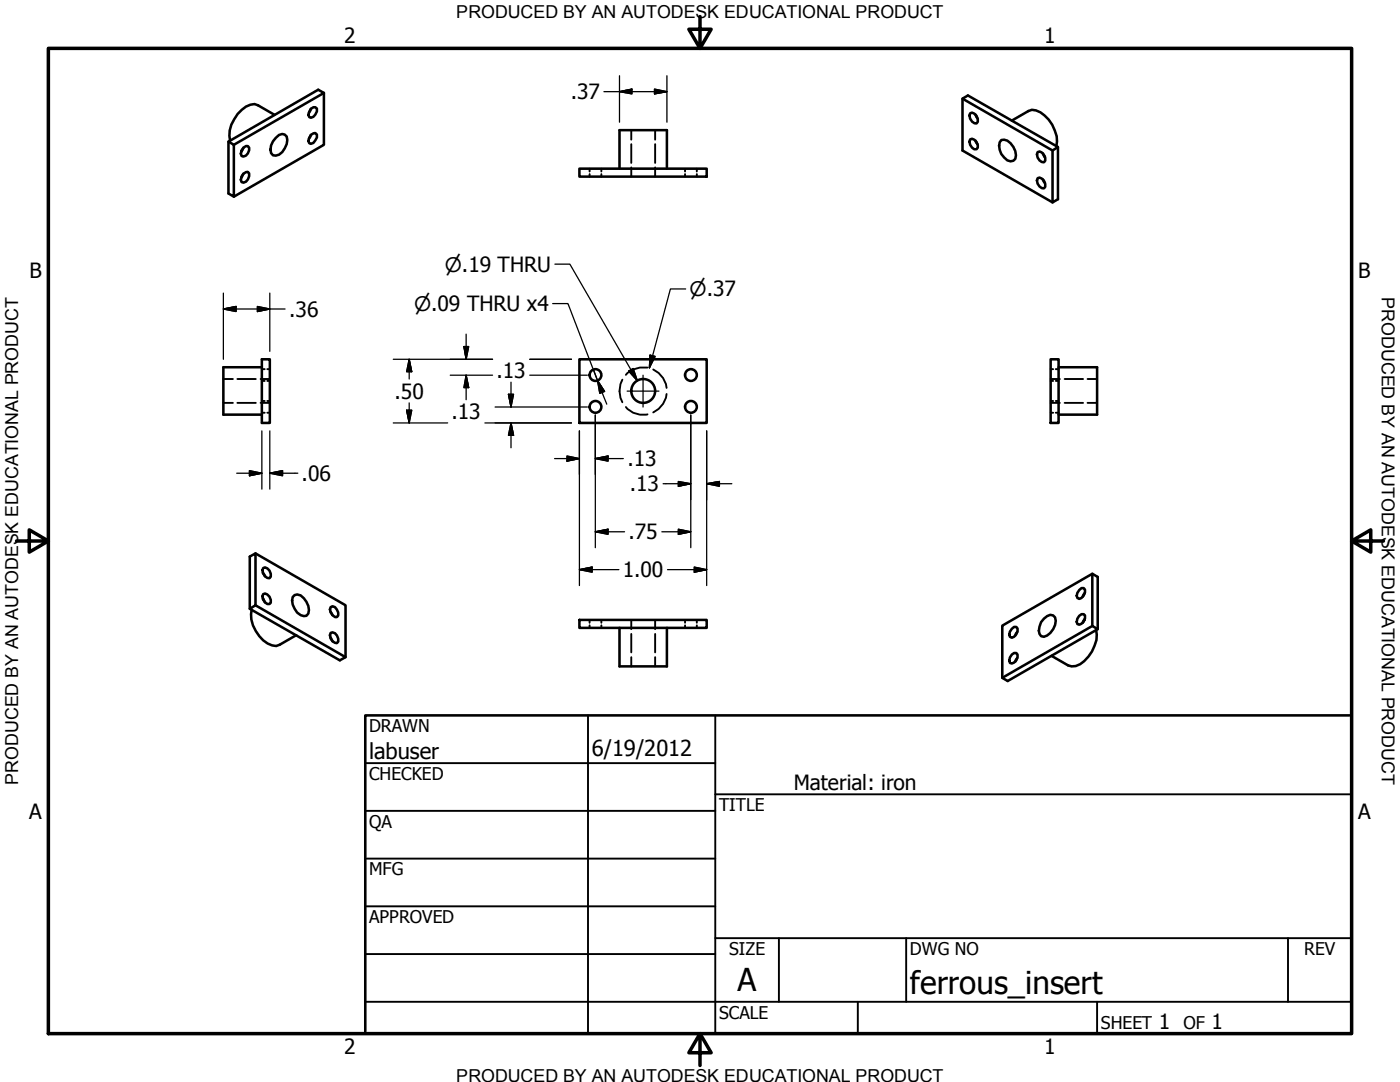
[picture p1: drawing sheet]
<svg xmlns="http://www.w3.org/2000/svg" width="279mm" height="216mm" viewBox="0 0 279 216" stroke-linecap="round" stroke-linejoin="round" font-family="sans-serif">
<!-- layer: Visible (ANSI) -->
<g fill="none" stroke="#000" stroke-width=".51">
<path d="M64.6 18.5v10.4l-17.9 10.3M192.1 19.7l18 10.3 1-.7M45.6 28.3l1.1 .6v10.3l-1.1-.6v-10.3l17.9-10.4 1.1 .6-17.9 10.4M48.2 30.1h.1M48.6 29.5l-.4 .7M48.6 29.5l.5-.4h.4a1.33 1.33 0 0 1-.9 2.1l-.4-.1-.1-.4 .1-.7zM48.6 34.7l-.4 .7M48.6 34.7l.9-.4a1.38 1.38 0 0 1-.9 2.1l-.4-.1-.1-.4 .1-.7zM54.8 22.9l-3.3-1.9a2.9 2.9 0 0 0-3.2 .9 6.5 6.5 0 0 0-2.4 6.2M55.1 27.5l.6-.6 .6-.2 .5 .2a2.03 2.03 0 0 1 0 2.7 2.04 2.04 0 0 1-2.3 1.4 2.13 2.13 0 0 1 0-2.8zM62 26.9l-.3 .7M62 26.9l.9-.4 .3 .4a1.86 1.86 0 0 1-1.2 1.8l-.3-.1-.2-.5z"/>
<path d="M62 21.7l-.3 .8M62 21.7l.5-.3h.4l.3 .3a1.72 1.72 0 0 1-1.2 1.8l-.3-.1-.2-.5zM115.6 33.7h25.4v1.5h-25.4zM123.6 33.7v-7.7h9.5v7.7M193.6 22.6a1.29 1.29 0 0 1 1.5 1.7l-.2 .3a1.48 1.48 0 0 1-1.3-2zM193.6 27.8a1.27 1.27 0 0 1 1.5 1.7l-.2 .3a1.39 1.39 0 0 1-1.3-2zM194.7 22.9l.4 .7M194.7 28.1l.4 .7M199.8 27.9a2.15 2.15 0 0 1 2.4 1.4 2.03 2.03 0 0 1 0 2.8l-.5 .1a3.2 3.2 0 0 1-2.2-3.8zM201.9 24.1l3.3-1.9a2.9 2.9 0 0 1 3.3 .9 6.9 6.9 0 0 1 2.3 6.1M207.1 35.6a1.29 1.29 0 0 1 1.5 1.7l-.3 .3a1.48 1.48 0 0 1-1.2-2zM207.1 30.4a1.2 1.2 0 0 1 1.5 1.1v.6l-.3 .3a1.48 1.48 0 0 1-1.2-2z"/>
<path d="M208.2 35.8l.3 .7M208.2 30.6l.3 .8M208.5 31.2h.1M210.1 30v10.4l1-.6v-10.5l-17.9-10.3-1.1 .7v10.3l18 10.4M52.3 71.7h1.5v12.7h-1.5zM52.3 73.3h-7.7v9.4h7.7M115.6 71.7h25.4v12.7h-25.4zM209.7 71.7h1.6v12.7h-1.6zM211.3 73.3h7.6v9.4h-7.6M51 110.4l18 10.4v10.3l-1.2 .7-18-10.3v-10.4l1.2-.7v10.4l-1.2 .7M52.5 114.3l.4 .7M52.5 119.4l.4 .8"/>
<path d="M52.5 113.3a1.29 1.29 0 0 1 1.5 1.8l-.2 .3a1.48 1.48 0 0 1-1.3-2.1zM52.5 118.6a1.29 1.29 0 0 1 1.5 1.7l-.2 .2a1.39 1.39 0 0 1-1.3-1.9zM52.5 119.6h.1M58.4 119.1l.4-.4 .5-.1a3.2 3.2 0 0 1 2.4 3.1l-.2 .7-.3 .5a2.12 2.12 0 0 1-2.4-1.4l-.4-.9-.1-.8zM215.4 117.7l.4-.4h.5a1.38 1.38 0 0 1-.9 2.2l-.4-.2-.1-.4 .1-.6zM216.5 118.4l-.4 .7M218 114.5v10.4l1.1 .6M50.2 121.6a6.7 6.7 0 0 0 4.1 7.2l.8 .1 .7-.2 3.3-2M51 120.8l18 10.3M66 127.2l.4 .8M66 126.3l.4-.1a1.6 1.6 0 0 1 1.1 1.8l-.3 .3a1.48 1.48 0 0 1-1.2-2zM66 122l.4 .7"/>
<path d="M66 121.2l.4-.2a1.71 1.71 0 0 1 1.1 1.8l-.3 .3a1.46 1.46 0 0 1-1.2-1.9zM115.6 123.7h25.4v1.6h-25.4zM123.6 125.3v7.7h9.5v-7.7M200 124.8l18-10.3 1.1 .6v10.4l-18 10.4-1.1-.6zM201.9 125.5l.5-.4h.4a1.38 1.38 0 0 1-.9 2.2l-.4-.2-.1-.5 .1-.6zM201.9 130.6l.5-.3h.4a1.33 1.33 0 0 1-.9 2.1l-.4-.1-.1-.5 .1-.6zM203 126.1l-.4 .7M203 131.3l-.4 .7M208.3 123.4l.7-.5 .6-.2 .6 .1a2.03 2.03 0 0 1 0 2.7 2.15 2.15 0 0 1-2.4 1.4 2.33 2.33 0 0 1 0-2.8zM215.4 122.9l.4-.3h.5a1.28 1.28 0 0 1-.5 1.9l-.4 .2-.4-.2-.1-.4 .1-.7zM216.4 123.6l.1 .1M216.5 123.6l-.4 .7"/>
<path d="M218 124.9l-18 10.4M218.8 125.7a6.9 6.9 0 0 1-4.1 7.2l-.8 .1-.7-.2-3.3-1.9"/>
<circle cx="118.8" cy="74.8" r="1.17"/>
<circle cx="128.4" cy="78" r="2.38"/>
<circle cx="137.9" cy="74.8" r="1.17"/>
<circle cx="118.8" cy="81.2" r="1.17"/>
<circle cx="137.9" cy="81.2" r="1.17"/>
</g>
<!-- layer: Hidden (ANSI) -->
<g fill="none" stroke="#000" stroke-width=".38">
<path d="M117.7 33.7v.5M117.7 34.7v.5M120 33.7v.5M120 34.7v.5M126 26v1.9M126 28.8v3.7M126 33.4v1.8M130.7 26v1.9M130.7 28.8v3.7M130.7 33.4v1.8M136.7 33.7v.5M136.7 34.7v.5"/>
<path d="M139.1 33.7v.5M139.1 34.7v.5M44.6 75.6h1.9M47.4 75.6h3.7M52 75.6h1.8M52.3 76h.5M52.3 73.7h.5M53.3 76h.5M53.3 73.7h.5M124.2 75.8a4.7 4.7 0 0 0 0 4.5M129.2 73.3a4.9 4.9 0 0 0-4.3 1.5M130.4 73.7a4.6 4.6 0 0 1 2.6 3.7"/>
<path d="M133 78.6a4.6 4.6 0 0 1-2.6 3.7M209.7 76h.5M209.7 73.7h.5M209.7 75.6h1.8M210.7 76h.6M210.7 73.7h.6M212.5 75.6h3.7M217 75.6h1.9M44.6 80.4h1.9M47.4 80.4h3.7M52 80.4h1.8M52.3 82.4h.5"/>
<path d="M52.3 80h.5M53.3 82.4h.5M53.3 80h.5M124.9 81.2a4.3 4.3 0 0 0 4.3 1.5M209.7 82.4h.5M209.7 80h.5M209.7 80.4h1.8M210.7 82.4h.6M210.7 80h.6M212.5 80.4h3.7M217 80.4h1.9M117.7 123.7v.6"/>
<path d="M117.7 124.8v.5M120 123.7v.6M120 124.8v.5M126 123.7v1.8M126 126.5v3.7M126 131.1v1.9M130.7 123.7v1.8M130.7 126.5v3.7M130.7 131.1v1.9M136.7 123.7v.6M136.7 124.8v.5M139.1 123.7v.6"/>
<path d="M139.1 124.8v.5"/>
</g>
<!-- layer: Border (ANSI) -->
<path d="M9.7 9.7h260v196.5h-260zM139.7 3.3v6.4l-2.2-3.9h4.4l-2.2 3.9M3.3 107.9h6.4l-3.9-2.2v4.5l3.9-2.3M269.7 107.9l3.9 2.3v-4.5l-3.9 2.2h6.4M139.7 206.2l2.2 3.9h-4.4l2.2-3.9v6.4" fill="none" stroke="#000" stroke-width=".7"/>
<!-- layer: Title (ANSI) -->
<g fill="none" stroke="#000" stroke-width=".38">
<path d="M72.9 152.3h69.8M117.3 142.7v63.5M142.7 158.5h127M142.7 142.7v63.5M72.9 161.8h69.8M72.9 171.3h69.8M72.9 199.9h196.8M72.9 180.8h69.8M72.9 190.4h69.8M142.7 187.2h127M155.4 187.2v12.7M171.2 199.9v6.3"/>
<path d="M180.8 187.2v12.7M218.9 199.9v6.3M257 187.2v12.7"/>
</g>
<path d="M72.9 142.7h196.8v63.5h-196.8z" fill="none" stroke="#000" stroke-width=".51"/>
<!-- layer: Dimension (ANSI) -->
<g fill="none" stroke="#000" stroke-width=".25">
<path d="M120.5 18.3h12.6M123.6 18.3l2.5-.5v.9zM123.6 15.1v9.3M130.6 17.8l2.5 .5-2.5 .4zM133.1 15.1v9.3M44.6 58.5v13.2M53.8 58.5v11.6M136.8 57.7h-3l-4.2 15.7M44.6 61.7l2.5-.5v1zM44.6 61.7h12.3M51.4 61.2l2.4 .5-2.4 .5zM78.5 71.7h19.8"/>
<path d="M81.7 71.7l.5 2.5h-1zM81.7 71.7v3.9M89.9 74.9h8.4M92.6 69.2h.9l-.5 2.5zM93 74.9l.5 2.4h-.9zM93 66.7v5M93 74.9v4.9M101.5 78.7h1l-.5 2.5zM102 76.3v4.9M105.7 71.7h8.3M105.7 74.9h11.5M129.7 70.9l1 .2-1.1 2.3z"/>
<path d="M47.2 94.4h5.1M49.8 93.9l2.5 .5-2.5 .5zM52.3 86v11.6M53.8 94.4l2.6-.5v1zM53.8 86v11.6M53.8 94.4h5.6M78.5 84.4h10.8M81.2 81.9h1l-.5 2.5zM81.7 80.4v4M96.8 84.4h17.2M98.8 81.2h18.4M102 84.4l.5 2.5h-1z"/>
<path d="M102 84.4v4.9M110.7 91.5h4.9M113.2 91l2.4 .5-2.4 .5zM115.6 86v30.8M118.8 91.5l2.5-.5v1zM118.8 91.5h5.6M118.8 82.8v26.5M132.3 96.5h5.6M135.4 96.1l2.5 .4-2.5 .5zM137.9 82.8v26.5M141 96.5l2.6-.4v.9zM141 86v30.8"/>
<path d="M141 96.5h5M115.6 113.7l2.6-.5v1zM115.6 113.7h7.9M118.8 106.1l2.5-.5v1zM118.8 106.1h5.9M132.1 106.1h5.8M133.2 113.7h7.8M135.4 105.6l2.5 .5-2.5 .5zM138.6 113.2l2.4 .5-2.4 .5z"/>
</g>
<g fill="#000" stroke="#000" stroke-width=".25">
<path d="M123.6 18.3l2.5-.5zM123.6 18.3l2.5-.5v.9zM130.6 18.7l2.5-.4zM130.6 17.8l2.5 .5-2.5 .4zM44.6 61.7l2.5-.5zM44.6 61.7l2.5-.5v1zM51.4 62.2l2.4-.5zM51.4 61.2l2.4 .5-2.4 .5zM81.7 71.7l.5 2.5zM81.7 71.7l.5 2.5h-1zM92.6 69.2l.4 2.5zM92.6 69.2h.9l-.5 2.5z"/>
<path d="M93 74.9l.5 2.4zM93 74.9l.5 2.4h-.9zM101.5 78.7l.5 2.5zM101.5 78.7h1l-.5 2.5zM129.7 70.9l-.1 2.5zM129.7 70.9l1 .2-1.1 2.3zM49.8 94.9l2.5-.5zM49.8 93.9l2.5 .5-2.5 .5zM53.8 94.4l2.6-.5zM53.8 94.4l2.6-.5v1zM81.2 81.9l.5 2.5zM81.2 81.9h1l-.5 2.5z"/>
<path d="M102 84.4l.5 2.5zM102 84.4l.5 2.5h-1zM113.2 92l2.4-.5zM113.2 91l2.4 .5-2.4 .5zM118.8 91.5l2.5-.5zM118.8 91.5l2.5-.5v1zM135.4 97l2.5-.5zM135.4 96.1l2.5 .4-2.5 .5zM141 96.5l2.6-.4zM141 96.5l2.6-.4v.9zM115.6 113.7l2.6-.5zM115.6 113.7l2.6-.5v1z"/>
<path d="M118.8 106.1l2.5-.5zM118.8 106.1l2.5-.5v1zM135.4 106.6l2.5-.5zM135.4 105.6l2.5 .5-2.5 .5zM138.6 114.2l2.4-.5zM138.6 113.2l2.4 .5-2.4 .5z"/>
</g>
<!-- layer: Center Mark (ANSI) -->
<path d="M125.2 78h6.3M128.3 74.9v6.3" fill="none" stroke="#000" stroke-width=".25"/>
<!-- layer: Symbol (ANSI) -->
<path d="M110.7 52.7h3l13.5 23.2M110.3 60.6h3l6 15.3M118.4 73.7l.9 2.2M119.3 75.9l1.3 2.2-.9 .4zM119.3 75.9l1.8 4.7M125.5 74l.9-.5 .8 2.4z" fill="none" stroke="#000" stroke-width=".25"/>
<path d="M119.3 75.9l1.3 2.2zM119.3 75.9l1.3 2.2-.9 .4zM125.5 74l1.7 1.9zM125.5 74l.9-.5 .8 2.4z" fill="#000" stroke="#000" stroke-width=".25"/>
<g font-size="6.3">
<text x="147.2" y="197.7">A</text>
<text x="181.6" y="198.2">ferrous_insert</text>
</g>
<g font-size="4.4">
<text x="73.7" y="151.4">labuser</text>
<text x="118.1" y="150.8">6/19/2012</text>
</g>
<g font-size="4.2">
<text x="68.7" y="8.6">2</text>
<text x="208.4" y="8.6">1</text>
<text x="113.9" y="19.8">.37</text>
<text x="5.9" y="55.5">B</text>
<text x="271.1" y="55.5">B</text>
<text x="57.7" y="63.2">.36</text>
<text x="99.1" y="75.4">.13</text>
<text x="78.7" y="79.6">.50</text>
<text x="90.1" y="83.6">.13</text>
<text x="60.2" y="95.9">.06</text>
<text x="125.2" y="93">.13</text>
<text x="125.7" y="98">.13</text>
<text x="125.4" y="107.6">.75</text>
<text x="124.3" y="115.2">1.00</text>
<text x="158.4" y="157.6">Material: iron</text>
<text x="5.8" y="163.4">A</text>
<text x="271" y="163.4">A</text>
<text x="231.3" y="205.4">1</text>
<text x="241.8" y="205.4">1</text>
<text x="68.7" y="210.3">2</text>
<text x="208.4" y="210.3">1</text>
</g>
<g font-size="4">
<text x="88.8" y="54.2">⌀.19 THRU</text>
<text x="137.6" y="59.1">⌀.37</text>
<text x="82.7" y="62.1">⌀.09 THRU x4</text>
</g>
<g font-size="3.6">
<text x="91.1" y="3.6">PRODUCED BY AN AUTODESK EDUCATIONAL PRODUCT</text>
<text x="275.8" y="59.3" transform="rotate(90 275.8 59.3)">PRODUCED BY AN AUTODESK EDUCATIONAL PRODUCT</text>
<text x="3.6" y="156.6" transform="rotate(-90 3.6 156.6)">PRODUCED BY AN AUTODESK EDUCATIONAL PRODUCT</text>
<text x="91.1" y="215.9">PRODUCED BY AN AUTODESK EDUCATIONAL PRODUCT</text>
</g>
<g font-size="3.5">
<text x="73.7" y="146">DRAWN</text>
<text x="73.7" y="155.6">CHECKED</text>
<text x="143.5" y="161.8">TITLE</text>
<text x="73.7" y="165.2">QA</text>
<text x="73.7" y="174.7">MFG</text>
<text x="73.7" y="184.2">APPROVED</text>
<text x="145.5" y="190.6">SIZE</text>
<text x="181.6" y="190.6">DWG NO</text>
<text x="260.3" y="190.5">REV</text>
<text x="143.5" y="203.3">SCALE</text>
<text x="219.7" y="205.4">SHEET</text>
<text x="236.2" y="205.4">OF</text>
</g>
</svg>
